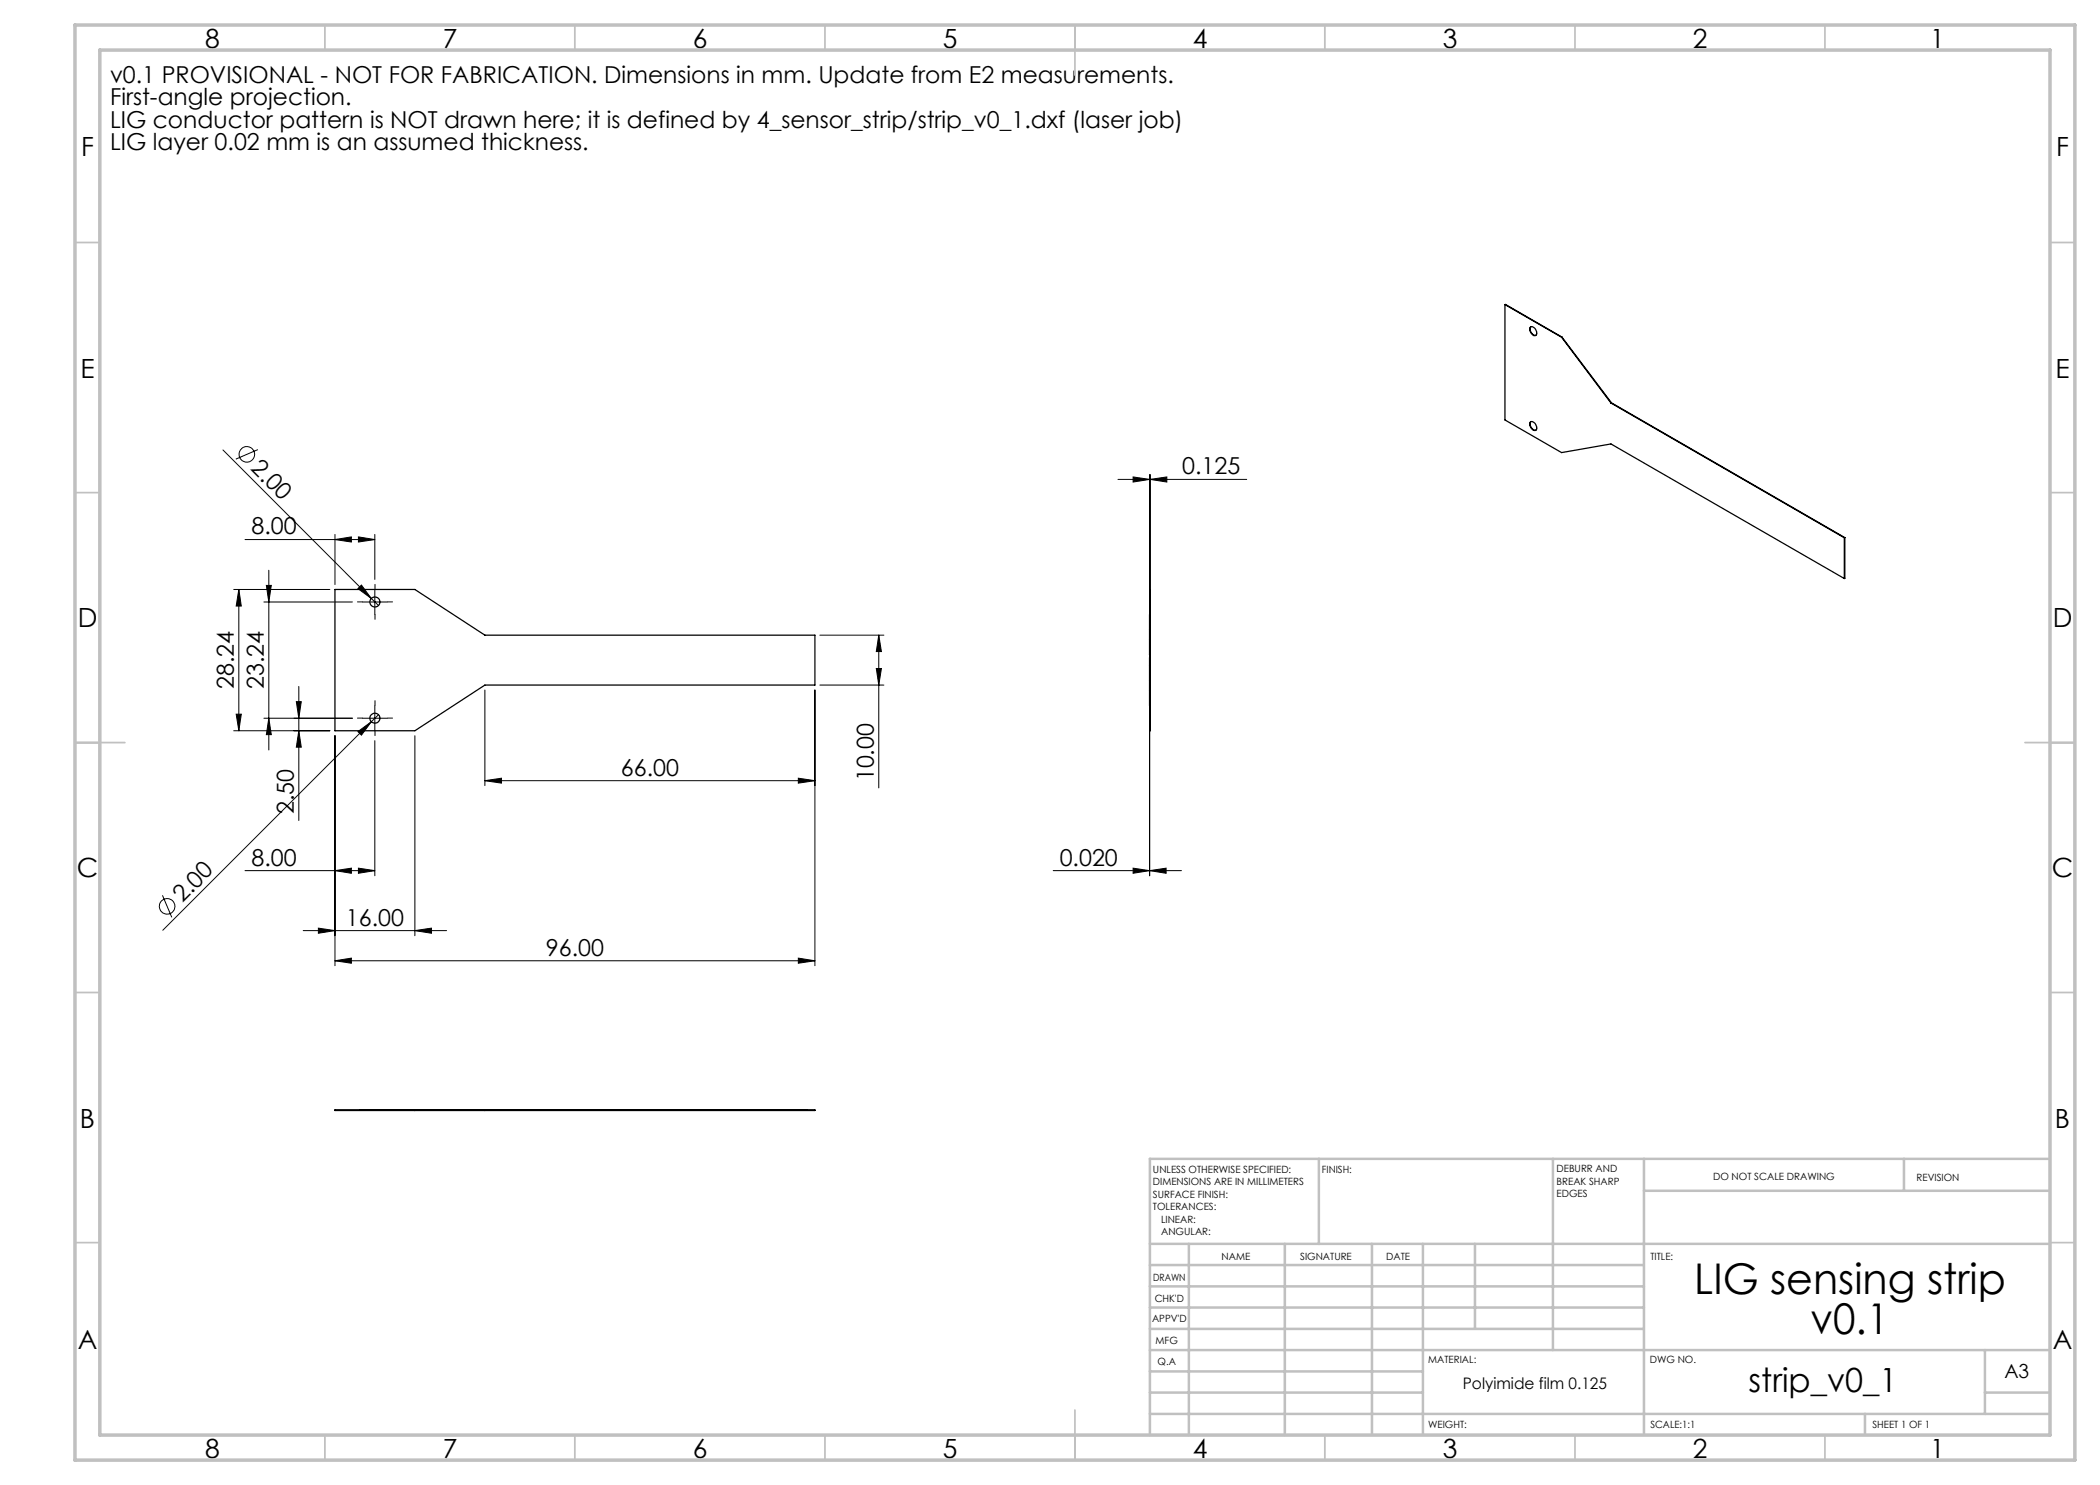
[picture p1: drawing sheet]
<svg xmlns="http://www.w3.org/2000/svg" width="420mm" height="297mm" viewBox="0 0 420 297" stroke-linecap="round" stroke-linejoin="round" font-family="sans-serif">
<g fill="none" stroke="#000" stroke-width=".2">
<path d="M44.6 90l29.7 29.7M51.6 89.9l-4.4 1.9M223.6 95.9h25.7M226.6 95.4l3.3 .5-3.3 .5zM229.9 94.9v80.3M230 95.9l3.4-.5v1zM230 94.9v41.1M46.7 117.9h19.3M47.8 117.9l.5 3.3h-1.1zM47.8 117.9v28.3M49 107.9h26M53.3 117.1h1l-.5 3.3z"/>
<path d="M53.8 114v36M67 107.9l3.3-.5v1zM67 106.9v10M71.6 117.7l.7-.7 2 2.7zM71.7 107.4l3.3 .5-3.3 .5zM74.3 119.7l1.4 1.4M75 106.9v9M75 117.9v5M52.8 120.4h17.7M59.8 137.3v26.8M72.5 120.4h5M97 138v19.1"/>
<path d="M163 138v55.1M164 137h12.8M164 127h12.8M175.3 133.7h1l-.5 3.3zM175.8 127v30.6M175.8 127l.5 3.3h-1zM229.9 131.5v43.7M46.7 146.2h19.3M47.2 142.8h1.1l-.5 3.4zM53.8 143.6l.5 3.3h-1zM59.3 140.3h1l-.5 3.3zM59.8 146.2l.5 3.2h-1z"/>
<path d="M67 147.1v46M70.5 143.6h-17.7M71.6 146.3l2.7-1.9-2 2.6zM72.5 143.6h5M74.3 144.4l-41.7 41.7M75 141.1v5.1M75 148.1v27.1M75.7 142.9l-1.4 1.5M83 147.1v40M97 156.1l3.3-.5v1zM97 156.1h66M159.7 155.6l3.3 .5-3.3 .5z"/>
<path d="M32.5 179.1l1.9 4.4M49 174.1h26M67 174.1l3.3-.5v1.1zM71.7 173.6l3.3 .5-3.3 .6zM210.6 174.1h25.7M226.6 173.6l3.3 .5-3.3 .6zM229.9 174.1l3.3-.5v1.1zM60.6 186.1h28.7M63.7 185.6l3.3 .5-3.3 .6zM67 192.2l3.3-.6v1zM67 192.2h96M83 186.1l3.3-.5v1.1z"/>
<path d="M159.7 191.6l3.3 .6-3.3 .4z"/>
<circle cx="49.4" cy="90.9" r="1.56"/>
<circle cx="33.4" cy="181.3" r="1.57"/>
</g>
<path d="M75 117.9v-1M72.5 120.4h-1M75 122.9v1M77.5 120.4h1M72.5 143.6h-1M75 141.1v-1M75 146.1v1M77.5 143.6h1" fill="none" stroke="#000" stroke-width=".2" stroke-dasharray="15.2 1.3 1.3 1.3"/>
<g fill="none" stroke="#c0c0c0" stroke-width=".35">
<path d="M65 5v5M115 5v5M165 5v5M215 5v10M265 5v5M315 5v5M365 5v5M15 48.5h5M410 48.5h5M15 98.5h5M410 98.5h5M15 148.5h10"/>
<path d="M405 148.5h10M15 198.5h5M410 198.5h5M15 248.5h5M410 248.5h5M65 287v5M115 287v5M165 287v5M215 282v10M265 287v5M315 287v5M365 287v5"/>
</g>
<g fill="none" stroke="#c0c0c0" stroke-width=".5">
<path d="M263.8 231.8v17M310.6 231.8v38.2M328.8 231.8v55.2M328.8 238.2h81.2M380.8 231.8v6.4M410 231.8h-180v55.2M230 248.8h180M230 257.3h98.8M230 253h98.8M237.8 248.8v38.2M257 248.8v38.2M274.4 248.8v38.2"/>
<path d="M284.6 248.8v38.2M295 248.8v17M230 265.8h98.8M230 261.5h98.8M230 278.5h54.6M230 274.3h54.6M230 270h180M397 278.5h13M397 270v12.8M230 282.8h180M373 282.8v4.2"/>
</g>
<path d="M15 5h400v287h-400zM20 10h390v277h-390z" fill="none" stroke="#c0c0c0" stroke-width=".7"/>
<g fill="#000">
<path d="M71.6 117.7l.7-.7 2 2.7zM71.6 146.3l2.7-1.9-2 2.6z"/>
<path d="M47.8 117.9l.5 3.3h-1.1zM47.2 142.8h1.1l-.5 3.4zM59.3 140.3h1l-.5 3.3zM59.8 146.2l.5 3.2h-1z"/>
<path d="M175.3 133.7h1l-.5 3.3zM175.8 127l.5 3.3h-1zM53.8 143.6l.5 3.3h-1zM53.3 117.1h1l-.5 3.3z"/>
<path d="M71.7 173.6l3.3 .5-3.3 .6zM67 174.1l3.3-.5v1.1zM71.7 107.4l3.3 .5-3.3 .5zM67 107.9l3.3-.5v1zM229.9 174.1l3.3-.5v1.1zM226.6 173.6l3.3 .5-3.3 .6z"/>
<path d="M67 192.2l3.3-.6v1zM159.7 191.6l3.3 .6-3.3 .4zM63.7 185.6l3.3 .5-3.3 .6zM83 186.1l3.3-.5v1.1zM97 156.1l3.3-.5v1zM159.7 155.6l3.3 .5-3.3 .5zM226.6 95.4l3.3 .5-3.3 .5zM230 95.9l3.4-.5v1z"/>
</g>
<g fill="none" stroke="#000" stroke-width=".25">
<path d="M301 60.9l11.3 6.5M301 60.9v23.1l11.3 6.5 9.9-1.7 46.7 26.9M301 60.9l11.4 6.5M306.1 65.4a1.1 1.1 0 0 1 1 .5 1.1 1.1 0 0 1 0 1.2 1.17 1.17 0 0 1-1-1.7zM306.2 65.3a1.2 1.2 0 0 0 1 1.8M312.3 67.4l9.9 13.2M312.4 67.4h-.1M312.4 67.4l9.9 13.2M306.1 84.4a1.1 1.1 0 0 1 1 .5 1.1 1.1 0 0 1 0 1.2 1.17 1.17 0 0 1-1-1.7zM306.2 84.3a1.2 1.2 0 0 0 1 1.7M322.2 80.6l46.7 27M322.3 80.6h-.1"/>
<path d="M322.3 80.6l46.7 26.9M67 117.9h16l14 9.1h66v10h-66l-14 9.2h-16zM229.9 117.9h.1v28.3h-.1zM368.9 107.6v8.1M369 107.5v8.2h-.1M369 107.5l-.1 .1M229.9 138.1h.1M229.9 133.1h.1M229.9 136.1h.1M229.9 128h.1M229.9 125.9h.1M229.9 122.9v8.1"/>
<path d="M229.9 131.5v9.6M67 222h96v.1h-96zM72 221.9v.1M78 221.9v.1M83 222v.1M97 221.9v.2M161.5 221.9v.1"/>
<circle cx="75" cy="120.4" r="1"/>
<circle cx="75" cy="143.6" r="1"/>
</g>
<g font-size="8.5">
<text x="338.9" y="258.8">LIG sensing strip</text>
<text x="362.1" y="266.9">v0.1</text>
</g>
<text font-size="6.7" x="349.7" y="278.4">strip_v0_1</text>
<g font-size="5.3">
<text x="41" y="9.5">8</text>
<text x="88.5" y="9.5">7</text>
<text x="138.5" y="9.5">6</text>
<text x="188.5" y="9.5">5</text>
<text x="238.5" y="9.5">4</text>
<text x="288.5" y="9.5">3</text>
<text x="338.5" y="9.5">2</text>
<text x="386" y="9.5">1</text>
<text x="16.2" y="31.3">F</text>
<text x="411.2" y="31.3">F</text>
<text x="16.1" y="75.5">E</text>
<text x="411.1" y="75.5">E</text>
<text x="15.5" y="125.5">D</text>
<text x="410.5" y="125.5">D</text>
<text x="15.4" y="175.5">C</text>
<text x="410.4" y="175.5">C</text>
<text x="16" y="225.5">B</text>
<text x="411" y="225.5">B</text>
<text x="15.5" y="269.8">A</text>
<text x="410.5" y="269.8">A</text>
<text x="41" y="291.5">8</text>
<text x="88.5" y="291.5">7</text>
<text x="138.5" y="291.5">6</text>
<text x="188.5" y="291.5">5</text>
<text x="238.5" y="291.5">4</text>
<text x="288.5" y="291.5">3</text>
<text x="338.5" y="291.5">2</text>
<text x="386" y="291.5">1</text>
</g>
<g font-size="4.7">
<text x="22" y="16.5">v0.1 PROVISIONAL - NOT FOR FABRICATION. Dimensions in mm. Update from E2 measurements.</text>
<text x="22" y="21">First-angle projection.</text>
<text x="22" y="25.6">LIG conductor pattern is NOT drawn here; it is defined by 4_sensor_strip/strip_v0_1.dxf (laser job)</text>
<text x="22" y="30.1">LIG layer 0.02 mm is an assumed thickness.</text>
<text x="50" y="93.9" transform="rotate(45 50 93.9)">2.00</text>
<text x="236.4" y="94.9">0.125</text>
<text x="50.3" y="106.9">8.00</text>
<text x="46.8" y="137.8" transform="rotate(-90 46.8 137.8)">28.24</text>
<text x="52.8" y="137.8" transform="rotate(-90 52.8 137.8)">23.24</text>
<text x="124.2" y="155.1">66.00</text>
<text x="174.8" y="156.3" transform="rotate(-90 174.8 156.3)">10.00</text>
<text x="58.8" y="162.8" transform="rotate(-90 58.8 162.8)">2.50</text>
<text x="50.3" y="173.1">8.00</text>
<text x="211.9" y="173.1">0.020</text>
<text x="36.5" y="180.6" transform="rotate(-45 36.5 180.6)">2.00</text>
<text x="69.2" y="185.1">16.00</text>
<text x="109.2" y="191.1">96.00</text>
</g>
<text font-size="3.9" x="400.9" y="275.5">A3</text>
<text font-size="3.2" x="292.6" y="277.9">Polyimide film 0.125</text>
<g font-size="2">
<text x="230.6" y="234.6">UNLESS OTHERWISE SPECIFIED:</text>
<text x="230.6" y="237.1">DIMENSIONS ARE IN MILLIMETERS</text>
<text x="230.6" y="239.6">SURFACE FINISH:</text>
<text x="264.4" y="234.6">FINISH:</text>
<text x="311.3" y="234.5">DEBURR AND</text>
<text x="311.3" y="237">BREAK SHARP</text>
<text x="311.3" y="239.5">EDGES</text>
<text x="342.6" y="236">DO NOT SCALE DRAWING</text>
<text x="383.3" y="236.2">REVISION</text>
<text x="230.6" y="242.1">TOLERANCES:</text>
<text x="232.2" y="244.6">LINEAR:</text>
<text x="232.2" y="247.1">ANGULAR:</text>
<text x="244.3" y="252">NAME</text>
<text x="260" y="251.9">SIGNATURE</text>
<text x="277.2" y="251.9">DATE</text>
<text x="330.1" y="251.9">TITLE:</text>
<text x="230.6" y="256.1">DRAWN</text>
<text x="230.9" y="260.3">CHK'D</text>
<text x="230.4" y="264.4">APPV'D</text>
<text x="231.1" y="268.8">MFG</text>
<text x="231.5" y="273">Q.A</text>
<text x="285.6" y="272.5">MATERIAL:</text>
<text x="330" y="272.5">DWG NO.</text>
<text x="285.6" y="285.5">WEIGHT:</text>
<text x="330.1" y="285.6">SCALE:1:1</text>
<text x="374.5" y="285.6">SHEET 1 OF 1</text>
</g>
</svg>
